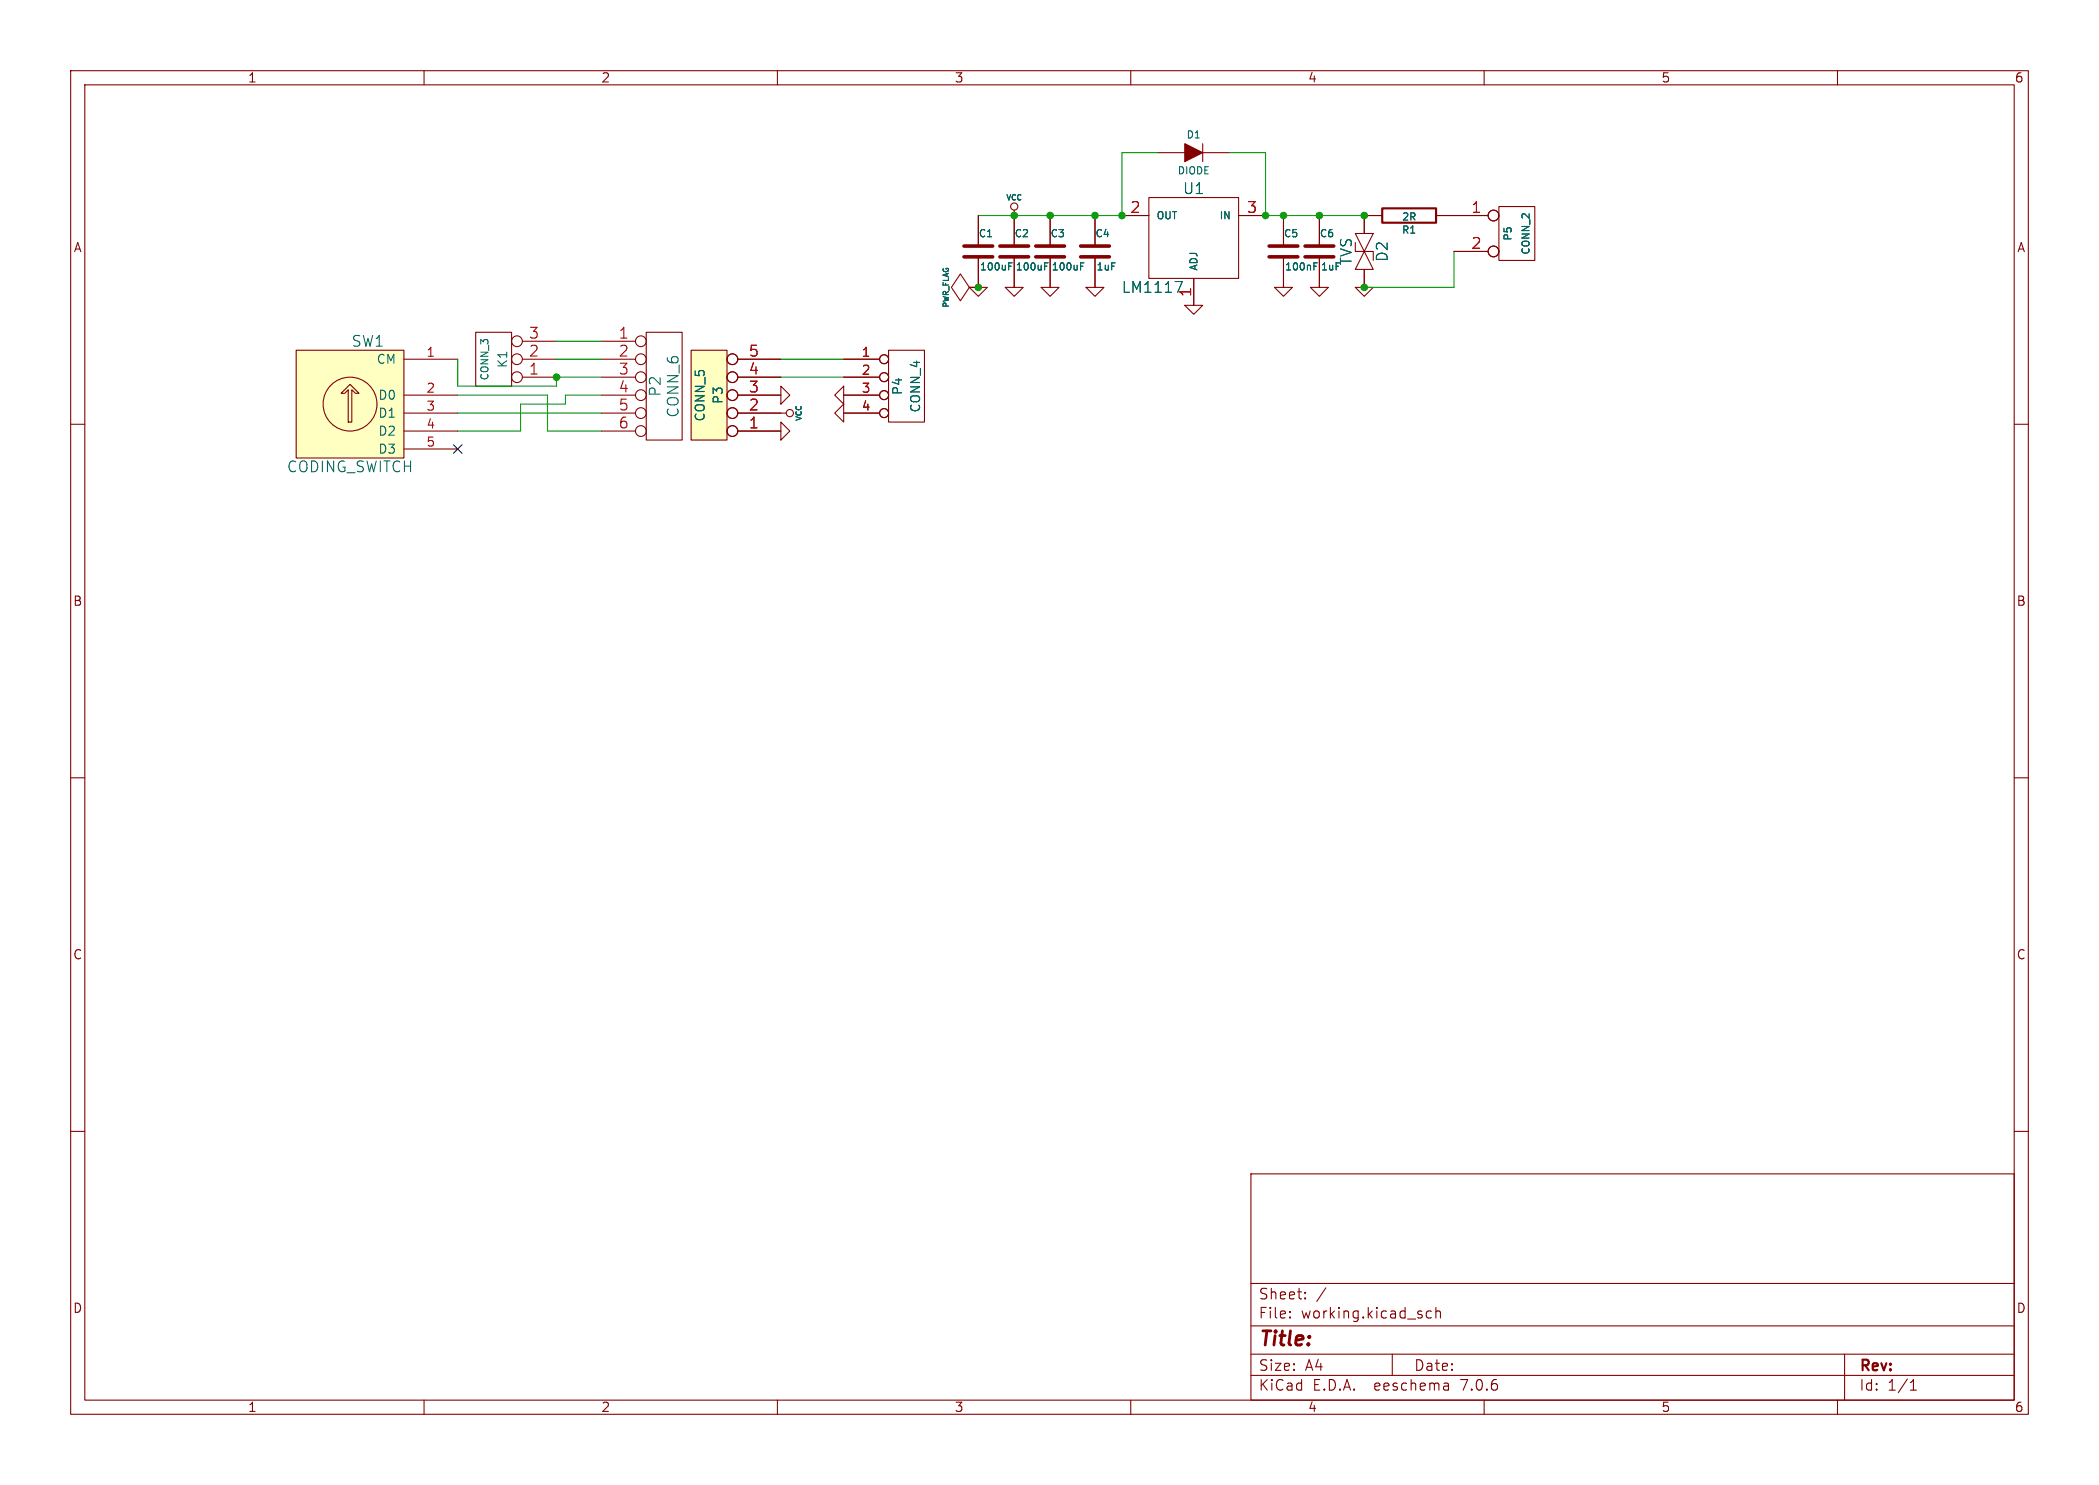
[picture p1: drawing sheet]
(kicad_sch (version 20230121) (generator eeschema)

 (paper "A4")

 (lib_symbols
  (symbol "fpv_sender-rescue:C" (pin_numbers hide) (pin_names (offset 0.254)) (in_bom yes) (on_board yes)
   (property "Reference" "C" (at 0 2.54 0) (effects (font (size 1.016 1.016)) (justify left)))
   (property "Value" "C" (at 0.1524 -2.159 0) (effects (font (size 1.016 1.016)) (justify left)))
   (property "Footprint" "" (at 0.9652 -3.81 0) (effects (font (size 0.762 0.762))))
   (property "Datasheet" "" (at 0 0 0) (effects (font (size 1.524 1.524))))
   (symbol "C_0_1"
    (polyline (pts (xy -2.032 -0.762) (xy 2.032 -0.762)) (stroke (width 0.508) (type solid)) (fill (type none)))
    (polyline (pts (xy -2.032 0.762) (xy 2.032 0.762)) (stroke (width 0.508) (type solid)) (fill (type none))))
   (symbol "C_1_1"
    (pin passive line (at 0 5.08 270) (length 4.318) (name "~" (effects (font (size 1.016 1.016)))) (number "1" (effects (font (size 1.016 1.016)))))
    (pin passive line (at 0 -5.08 90) (length 4.318) (name "~" (effects (font (size 1.016 1.016)))) (number "2" (effects (font (size 1.016 1.016)))))))
  (symbol "fpv_sender-rescue:CODING_SWITCH" (pin_names (offset 1.016)) (in_bom yes) (on_board yes)
   (property "Reference" "SW" (at 2.54 8.89 0) (effects (font (size 1.524 1.524))))
   (property "Value" "CODING_SWITCH" (at 0 -8.8646 0) (effects (font (size 1.524 1.524))))
   (property "Footprint" "" (at 0 0 0) (effects (font (size 1.524 1.524))))
   (property "Datasheet" "" (at 0 0 0) (effects (font (size 1.524 1.524))))
   (symbol "CODING_SWITCH_0_1"
    (polyline (pts (xy -0.254 -2.54) (xy -0.254 2.032) (xy -0.762 1.524) (xy -1.27 1.524) (xy 0 2.794) (xy 1.27 1.524) (xy 0.762 1.524) (xy 0.254 2.032) (xy 0.254 -2.54) (xy -0.254 -2.54) (xy -0.254 -2.54)) (stroke (width 0) (type solid)) (fill (type none)))
    (circle (center 0 0) (radius 3.81) (stroke (width 0) (type solid)) (fill (type none)))
    (rectangle (start 7.62 7.62) (end -7.62 -7.62) (stroke (width 0) (type solid)) (fill (type background))))
   (symbol "CODING_SWITCH_1_1"
    (pin passive line (at 15.24 6.35 180) (length 7.62) (name "CM" (effects (font (size 1.27 1.27)))) (number "1" (effects (font (size 1.27 1.27)))))
    (pin passive line (at 15.24 1.27 180) (length 7.62) (name "D0" (effects (font (size 1.27 1.27)))) (number "2" (effects (font (size 1.27 1.27)))))
    (pin passive line (at 15.24 -1.27 180) (length 7.62) (name "D1" (effects (font (size 1.27 1.27)))) (number "3" (effects (font (size 1.27 1.27)))))
    (pin passive line (at 15.24 -3.81 180) (length 7.62) (name "D2" (effects (font (size 1.27 1.27)))) (number "4" (effects (font (size 1.27 1.27)))))
    (pin passive line (at 15.24 -6.35 180) (length 7.62) (name "D3" (effects (font (size 1.27 1.27)))) (number "5" (effects (font (size 1.27 1.27)))))))
  (symbol "fpv_sender-rescue:CONN_2" (pin_names (offset 1.016) hide) (in_bom yes) (on_board yes)
   (property "Reference" "P" (at -1.27 0 90) (effects (font (size 1.016 1.016))))
   (property "Value" "CONN_2" (at 1.27 0 90) (effects (font (size 1.016 1.016))))
   (property "Footprint" "" (at 0 0 0) (effects (font (size 1.524 1.524))))
   (property "Datasheet" "" (at 0 0 0) (effects (font (size 1.524 1.524))))
   (symbol "CONN_2_0_1"
    (rectangle (start -2.54 3.81) (end 2.54 -3.81) (stroke (width 0) (type solid)) (fill (type none))))
   (symbol "CONN_2_1_1"
    (pin passive inverted (at -8.89 2.54 0) (length 6.35) (name "P1" (effects (font (size 1.524 1.524)))) (number "1" (effects (font (size 1.524 1.524)))))
    (pin passive inverted (at -8.89 -2.54 0) (length 6.35) (name "PM" (effects (font (size 1.524 1.524)))) (number "2" (effects (font (size 1.524 1.524)))))))
  (symbol "fpv_sender-rescue:CONN_3" (pin_names (offset 1.016) hide) (in_bom yes) (on_board yes)
   (property "Reference" "K" (at -1.27 0 90) (effects (font (size 1.27 1.27))))
   (property "Value" "CONN_3" (at 1.27 0 90) (effects (font (size 1.016 1.016))))
   (property "Footprint" "" (at 0 0 0) (effects (font (size 1.524 1.524))))
   (property "Datasheet" "" (at 0 0 0) (effects (font (size 1.524 1.524))))
   (symbol "CONN_3_0_1"
    (rectangle (start -2.54 3.81) (end 2.54 -3.81) (stroke (width 0) (type solid)) (fill (type none))))
   (symbol "CONN_3_1_1"
    (pin passive inverted (at -8.89 2.54 0) (length 6.35) (name "P1" (effects (font (size 1.524 1.524)))) (number "1" (effects (font (size 1.524 1.524)))))
    (pin passive inverted (at -8.89 0 0) (length 6.35) (name "PM" (effects (font (size 1.524 1.524)))) (number "2" (effects (font (size 1.524 1.524)))))
    (pin passive inverted (at -8.89 -2.54 0) (length 6.35) (name "P3" (effects (font (size 1.524 1.524)))) (number "3" (effects (font (size 1.524 1.524)))))))
  (symbol "fpv_sender-rescue:CONN_4" (pin_names (offset 1.016) hide) (in_bom yes) (on_board yes)
   (property "Reference" "P" (at -1.27 0 90) (effects (font (size 1.27 1.27))))
   (property "Value" "CONN_4" (at 1.27 0 90) (effects (font (size 1.27 1.27))))
   (property "Footprint" "" (at 0 0 0) (effects (font (size 1.524 1.524))))
   (property "Datasheet" "" (at 0 0 0) (effects (font (size 1.524 1.524))))
   (symbol "CONN_4_0_1"
    (rectangle (start -2.54 5.08) (end 2.54 -5.08) (stroke (width 0) (type solid)) (fill (type none))))
   (symbol "CONN_4_1_1"
    (pin passive inverted (at -8.89 3.81 0) (length 6.35) (name "P1" (effects (font (size 1.27 1.27)))) (number "1" (effects (font (size 1.27 1.27)))))
    (pin passive inverted (at -8.89 1.27 0) (length 6.35) (name "P2" (effects (font (size 1.27 1.27)))) (number "2" (effects (font (size 1.27 1.27)))))
    (pin passive inverted (at -8.89 -1.27 0) (length 6.35) (name "P3" (effects (font (size 1.27 1.27)))) (number "3" (effects (font (size 1.27 1.27)))))
    (pin passive inverted (at -8.89 -3.81 0) (length 6.35) (name "P4" (effects (font (size 1.27 1.27)))) (number "4" (effects (font (size 1.27 1.27)))))))
  (symbol "fpv_sender-rescue:CONN_5" (pin_names (offset 1.016)) (in_bom yes) (on_board yes)
   (property "Reference" "P" (at -1.27 0 90) (effects (font (size 1.27 1.27))))
   (property "Value" "CONN_5" (at 1.27 0 90) (effects (font (size 1.27 1.27))))
   (property "Footprint" "" (at 0 0 0) (effects (font (size 1.524 1.524))))
   (property "Datasheet" "" (at 0 0 0) (effects (font (size 1.524 1.524))))
   (symbol "CONN_5_0_1"
    (rectangle (start -2.54 6.35) (end 2.54 -6.35) (stroke (width 0) (type solid)) (fill (type background))))
   (symbol "CONN_5_1_1"
    (pin passive inverted (at -10.16 5.08 0) (length 7.62) (name "~" (effects (font (size 1.524 1.524)))) (number "1" (effects (font (size 1.524 1.524)))))
    (pin passive inverted (at -10.16 2.54 0) (length 7.62) (name "~" (effects (font (size 1.524 1.524)))) (number "2" (effects (font (size 1.524 1.524)))))
    (pin passive inverted (at -10.16 0 0) (length 7.62) (name "~" (effects (font (size 1.524 1.524)))) (number "3" (effects (font (size 1.524 1.524)))))
    (pin passive inverted (at -10.16 -2.54 0) (length 7.62) (name "~" (effects (font (size 1.524 1.524)))) (number "4" (effects (font (size 1.524 1.524)))))
    (pin passive inverted (at -10.16 -5.08 0) (length 7.62) (name "~" (effects (font (size 1.524 1.524)))) (number "5" (effects (font (size 1.524 1.524)))))))
  (symbol "fpv_sender-rescue:CONN_6" (pin_names (offset 0.762) hide) (in_bom yes) (on_board yes)
   (property "Reference" "P" (at -1.27 0 90) (effects (font (size 1.524 1.524))))
   (property "Value" "CONN_6" (at 1.27 0 90) (effects (font (size 1.524 1.524))))
   (property "Footprint" "" (at 0 0 0) (effects (font (size 1.524 1.524))))
   (property "Datasheet" "" (at 0 0 0) (effects (font (size 1.524 1.524))))
   (symbol "CONN_6_0_1"
    (rectangle (start -2.54 7.62) (end 2.54 -7.62) (stroke (width 0) (type solid)) (fill (type none))))
   (symbol "CONN_6_1_1"
    (pin passive inverted (at -8.89 6.35 0) (length 6.35) (name "1" (effects (font (size 1.524 1.524)))) (number "1" (effects (font (size 1.524 1.524)))))
    (pin passive inverted (at -8.89 3.81 0) (length 6.35) (name "2" (effects (font (size 1.524 1.524)))) (number "2" (effects (font (size 1.524 1.524)))))
    (pin passive inverted (at -8.89 1.27 0) (length 6.35) (name "3" (effects (font (size 1.524 1.524)))) (number "3" (effects (font (size 1.524 1.524)))))
    (pin passive inverted (at -8.89 -1.27 0) (length 6.35) (name "4" (effects (font (size 1.524 1.524)))) (number "4" (effects (font (size 1.524 1.524)))))
    (pin passive inverted (at -8.89 -3.81 0) (length 6.35) (name "5" (effects (font (size 1.524 1.524)))) (number "5" (effects (font (size 1.524 1.524)))))
    (pin passive inverted (at -8.89 -6.35 0) (length 6.35) (name "6" (effects (font (size 1.524 1.524)))) (number "6" (effects (font (size 1.524 1.524)))))))
  (symbol "fpv_sender-rescue:DIODE" (pin_numbers hide) (pin_names (offset 1.016) hide) (in_bom yes) (on_board yes)
   (property "Reference" "D" (at 0 2.54 0) (effects (font (size 1.016 1.016))))
   (property "Value" "DIODE" (at 0 -2.54 0) (effects (font (size 1.016 1.016))))
   (property "Footprint" "" (at 0 0 0) (effects (font (size 1.524 1.524))))
   (property "Datasheet" "" (at 0 0 0) (effects (font (size 1.524 1.524))))
   (symbol "DIODE_0_1"
    (polyline (pts (xy 1.27 1.27) (xy 1.27 -1.27)) (stroke (width 0.1524) (type solid)) (fill (type none)))
    (polyline (pts (xy -1.27 1.27) (xy 1.27 0) (xy -1.27 -1.27)) (stroke (width 0) (type solid)) (fill (type outline))))
   (symbol "DIODE_1_1"
    (pin passive line (at -5.08 0 0) (length 3.81) (name "A" (effects (font (size 1.016 1.016)))) (number "1" (effects (font (size 1.016 1.016)))))
    (pin passive line (at 5.08 0 180) (length 3.81) (name "K" (effects (font (size 1.016 1.016)))) (number "2" (effects (font (size 1.016 1.016)))))))
  (symbol "fpv_sender-rescue:GND" (power) (pin_names (offset 0)) (in_bom yes) (on_board yes)
   (property "Reference" "#PWR" (at 0 0 0) (effects (font (size 0.762 0.762)) hide))
   (property "Value" "GND" (at 0 -1.778 0) (effects (font (size 0.762 0.762)) hide))
   (property "Footprint" "" (at 0 0 0) (effects (font (size 1.524 1.524))))
   (property "Datasheet" "" (at 0 0 0) (effects (font (size 1.524 1.524))))
   (symbol "GND_0_1"
    (polyline (pts (xy -1.27 0) (xy 0 -1.27) (xy 1.27 0) (xy -1.27 0)) (stroke (width 0) (type solid)) (fill (type none))))
   (symbol "GND_1_1"
    (pin power_in line (at 0 0 90) (length 0) hide (name "GND" (effects (font (size 0.762 0.762)))) (number "1" (effects (font (size 0.762 0.762)))))))
  (symbol "fpv_sender-rescue:LM317_SOT223" (pin_names (offset 1.016)) (in_bom yes) (on_board yes)
   (property "Reference" "U" (at 0 7.62 0) (effects (font (size 1.524 1.524))))
   (property "Value" "LM317_SOT223" (at 1.27 -6.35 0) (effects (font (size 1.524 1.524)) (justify left)))
   (property "Footprint" "" (at 0 0 0) (effects (font (size 1.524 1.524))))
   (property "Datasheet" "" (at 0 0 0) (effects (font (size 1.524 1.524))))
   (symbol "LM317_SOT223_0_1"
    (rectangle (start -6.35 6.35) (end 6.35 -5.08) (stroke (width 0) (type solid)) (fill (type none))))
   (symbol "LM317_SOT223_1_1"
    (pin input line (at 0 -8.89 90) (length 3.81) (name "ADJ" (effects (font (size 1.016 1.016)))) (number "1" (effects (font (size 1.524 1.524)))))
    (pin power_out line (at 10.16 3.81 180) (length 3.81) (name "OUT" (effects (font (size 1.016 1.016)))) (number "2" (effects (font (size 1.524 1.524)))))
    (pin input line (at -10.16 3.81 0) (length 3.81) (name "IN" (effects (font (size 1.016 1.016)))) (number "3" (effects (font (size 1.524 1.524)))))))
  (symbol "fpv_sender-rescue:PWR_FLAG" (power) (pin_numbers hide) (pin_names (offset 0) hide) (in_bom yes) (on_board yes)
   (property "Reference" "#FLG" (at 0 2.413 0) (effects (font (size 0.762 0.762)) hide))
   (property "Value" "PWR_FLAG" (at 0 4.572 0) (effects (font (size 0.762 0.762))))
   (property "Footprint" "" (at 0 0 0) (effects (font (size 1.524 1.524))))
   (property "Datasheet" "" (at 0 0 0) (effects (font (size 1.524 1.524))))
   (symbol "PWR_FLAG_0_0"
    (pin power_out line (at 0 0 90) (length 0) (name "pwr" (effects (font (size 0.508 0.508)))) (number "1" (effects (font (size 0.508 0.508))))))
   (symbol "PWR_FLAG_0_1"
    (polyline (pts (xy 0 0) (xy 0 1.27) (xy -1.905 2.54) (xy 0 3.81) (xy 1.905 2.54) (xy 0 1.27)) (stroke (width 0) (type solid)) (fill (type none)))))
  (symbol "fpv_sender-rescue:R" (pin_numbers hide) (pin_names (offset 0)) (in_bom yes) (on_board yes)
   (property "Reference" "R" (at 2.032 0 90) (effects (font (size 1.016 1.016))))
   (property "Value" "R" (at 0.1778 0.0254 90) (effects (font (size 1.016 1.016))))
   (property "Footprint" "" (at -1.778 0 90) (effects (font (size 0.762 0.762))))
   (property "Datasheet" "" (at 0 0 0) (effects (font (size 0.762 0.762))))
   (symbol "R_0_1"
    (rectangle (start -1.016 3.81) (end 1.016 -3.81) (stroke (width 0.3048) (type solid)) (fill (type none))))
   (symbol "R_1_1"
    (pin passive line (at 0 6.35 270) (length 2.54) (name "~" (effects (font (size 1.524 1.524)))) (number "1" (effects (font (size 1.524 1.524)))))
    (pin passive line (at 0 -6.35 90) (length 2.54) (name "~" (effects (font (size 1.524 1.524)))) (number "2" (effects (font (size 1.524 1.524)))))))
  (symbol "fpv_sender-rescue:TVS" (pin_numbers hide) (pin_names (offset 1.016)) (in_bom yes) (on_board yes)
   (property "Reference" "D" (at 0 2.54 0) (effects (font (size 1.524 1.524))))
   (property "Value" "TVS" (at 0 -2.54 0) (effects (font (size 1.524 1.524))))
   (property "Footprint" "" (at 0 0 0) (effects (font (size 1.524 1.524))))
   (property "Datasheet" "" (at 0 0 0) (effects (font (size 1.524 1.524))))
   (symbol "TVS_0_1"
    (polyline (pts (xy -2.54 1.27) (xy -2.54 -1.27) (xy 0 0) (xy -2.54 1.27)) (stroke (width 0) (type solid)) (fill (type none)))
    (polyline (pts (xy 0 0) (xy 2.54 1.27) (xy 2.54 -1.27) (xy 0 0)) (stroke (width 0) (type solid)) (fill (type none)))
    (polyline (pts (xy 1.27 1.27) (xy 0 1.27) (xy 0 -1.27) (xy -1.27 -1.27)) (stroke (width 0) (type solid)) (fill (type none))))
   (symbol "TVS_1_1"
    (pin input line (at -5.08 0 0) (length 2.54) (name "~" (effects (font (size 1.27 1.27)))) (number "1" (effects (font (size 1.27 1.27)))))
    (pin input line (at 5.08 0 180) (length 2.54) (name "~" (effects (font (size 1.27 1.27)))) (number "2" (effects (font (size 1.27 1.27)))))))
  (symbol "fpv_sender-rescue:VCC" (power) (pin_names (offset 0)) (in_bom yes) (on_board yes)
   (property "Reference" "#PWR" (at 0 2.54 0) (effects (font (size 0.762 0.762)) hide))
   (property "Value" "VCC" (at 0 2.54 0) (effects (font (size 0.762 0.762))))
   (property "Footprint" "" (at 0 0 0) (effects (font (size 1.524 1.524))))
   (property "Datasheet" "" (at 0 0 0) (effects (font (size 1.524 1.524))))
   (symbol "VCC_0_0"
    (pin power_in line (at 0 0 90) (length 0) hide (name "VCC" (effects (font (size 0.508 0.508)))) (number "1" (effects (font (size 0.508 0.508))))))
   (symbol "VCC_0_1"
    (polyline (pts (xy 0 0) (xy 0 0.762) (xy 0 0.762)) (stroke (width 0) (type solid)) (fill (type none)))
    (circle (center 0 1.27) (radius 0.508) (stroke (width 0) (type solid)) (fill (type none))))))

 (junction (at 138.43 40.64) (diameter 0) (color 0 0 0 0))
 (junction (at 186.69 30.48) (diameter 0) (color 0 0 0 0))
 (junction (at 78.74 53.34) (diameter 0) (color 0 0 0 0))
 (junction (at 148.59 30.48) (diameter 0) (color 0 0 0 0))
 (junction (at 181.61 30.48) (diameter 0) (color 0 0 0 0))
 (junction (at 179.07 30.48) (diameter 0) (color 0 0 0 0))
 (junction (at 158.75 30.48) (diameter 0) (color 0 0 0 0))
 (junction (at 193.04 30.48) (diameter 0) (color 0 0 0 0))
 (junction (at 154.94 30.48) (diameter 0) (color 0 0 0 0))
 (junction (at 193.04 40.64) (diameter 0) (color 0 0 0 0))
 (junction (at 143.51 30.48) (diameter 0) (color 0 0 0 0))

 (no_connect (at 64.77 63.5))

 (wire (pts (xy 179.07 30.48) (xy 181.61 30.48)) (stroke (width 0) (type default)))
 (wire (pts (xy 181.61 30.48) (xy 186.69 30.48)) (stroke (width 0) (type default)))
 (wire (pts (xy 138.43 30.48) (xy 143.51 30.48)) (stroke (width 0) (type default)))
 (wire (pts (xy 163.83 21.59) (xy 158.75 21.59)) (stroke (width 0) (type default)))
 (wire (pts (xy 173.99 21.59) (xy 179.07 21.59)) (stroke (width 0) (type default)))
 (wire (pts (xy 78.74 50.8) (xy 85.09 50.8)) (stroke (width 0) (type default)))
 (wire (pts (xy 78.74 53.34) (xy 85.09 53.34)) (stroke (width 0) (type default)))
 (wire (pts (xy 78.74 54.61) (xy 78.74 53.34)) (stroke (width 0) (type default)))
 (wire (pts (xy 186.69 30.48) (xy 193.04 30.48)) (stroke (width 0) (type default)))
 (wire (pts (xy 73.66 60.96) (xy 73.66 57.15)) (stroke (width 0) (type default)))
 (wire (pts (xy 110.49 53.34) (xy 119.38 53.34)) (stroke (width 0) (type default)))
 (wire (pts (xy 143.51 30.48) (xy 148.59 30.48)) (stroke (width 0) (type default)))
 (wire (pts (xy 193.04 40.64) (xy 205.74 40.64)) (stroke (width 0) (type default)))
 (wire (pts (xy 154.94 30.48) (xy 158.75 30.48)) (stroke (width 0) (type default)))
 (wire (pts (xy 77.47 60.96) (xy 85.09 60.96)) (stroke (width 0) (type default)))
 (wire (pts (xy 64.77 54.61) (xy 78.74 54.61)) (stroke (width 0) (type default)))
 (wire (pts (xy 64.77 55.88) (xy 77.47 55.88)) (stroke (width 0) (type default)))
 (wire (pts (xy 78.74 48.26) (xy 85.09 48.26)) (stroke (width 0) (type default)))
 (wire (pts (xy 80.01 55.88) (xy 85.09 55.88)) (stroke (width 0) (type default)))
 (wire (pts (xy 158.75 21.59) (xy 158.75 30.48)) (stroke (width 0) (type default)))
 (wire (pts (xy 205.74 40.64) (xy 205.74 35.56)) (stroke (width 0) (type default)))
 (wire (pts (xy 179.07 21.59) (xy 179.07 30.48)) (stroke (width 0) (type default)))
 (wire (pts (xy 77.47 55.88) (xy 77.47 60.96)) (stroke (width 0) (type default)))
 (wire (pts (xy 73.66 57.15) (xy 80.01 57.15)) (stroke (width 0) (type default)))
 (wire (pts (xy 110.49 50.8) (xy 119.38 50.8)) (stroke (width 0) (type default)))
 (wire (pts (xy 148.59 30.48) (xy 154.94 30.48)) (stroke (width 0) (type default)))
 (wire (pts (xy 64.77 60.96) (xy 73.66 60.96)) (stroke (width 0) (type default)))
 (wire (pts (xy 64.77 50.8) (xy 64.77 54.61)) (stroke (width 0) (type default)))
 (wire (pts (xy 80.01 57.15) (xy 80.01 55.88)) (stroke (width 0) (type default)))
 (wire (pts (xy 64.77 58.42) (xy 85.09 58.42)) (stroke (width 0) (type default)))

 (symbol (lib_id "fpv_sender-rescue:CONN_5") (at 100.33 55.88 180) (unit 1) (in_bom yes) (on_board yes) (dnp no)
  (property "Reference" "P3" (at 101.6 55.88 90) (effects (font (size 1.27 1.27))))
  (property "Value" "CONN_5" (at 99.06 55.88 90) (effects (font (size 1.27 1.27))))
  (property "Footprint" "" (at 100.33 55.88 0) (effects (font (size 1.524 1.524))))
  (property "Datasheet" "" (at 100.33 55.88 0) (effects (font (size 1.524 1.524)))) (pin "1") (pin "2") (pin "3") (pin "4") (pin "5"))

 (symbol (lib_id "fpv_sender-rescue:CONN_6") (at 93.98 54.61 0) (unit 1) (in_bom yes) (on_board yes) (dnp no)
  (property "Reference" "P2" (at 92.71 54.61 90) (effects (font (size 1.524 1.524))))
  (property "Value" "CONN_6" (at 95.25 54.61 90) (effects (font (size 1.524 1.524))))
  (property "Footprint" "" (at 93.98 54.61 0) (effects (font (size 1.524 1.524))))
  (property "Datasheet" "" (at 93.98 54.61 0) (effects (font (size 1.524 1.524)))) (pin "1") (pin "2") (pin "3") (pin "4") (pin "5") (pin "6"))

 (symbol (lib_id "fpv_sender-rescue:GND") (at 110.49 60.96 90) (unit 1) (in_bom yes) (on_board yes) (dnp no)
  (property "Reference" "#PWR01" (at 110.49 60.96 0) (effects (font (size 0.762 0.762)) hide))
  (property "Value" "GND" (at 112.268 60.96 0) (effects (font (size 0.762 0.762)) hide))
  (property "Footprint" "" (at 110.49 60.96 0) (effects (font (size 1.524 1.524))))
  (property "Datasheet" "" (at 110.49 60.96 0) (effects (font (size 1.524 1.524)))) (pin "1"))

 (symbol (lib_id "fpv_sender-rescue:GND") (at 110.49 55.88 90) (unit 1) (in_bom yes) (on_board yes) (dnp no)
  (property "Reference" "#PWR02" (at 110.49 55.88 0) (effects (font (size 0.762 0.762)) hide))
  (property "Value" "GND" (at 112.268 55.88 0) (effects (font (size 0.762 0.762)) hide))
  (property "Footprint" "" (at 110.49 55.88 0) (effects (font (size 1.524 1.524))))
  (property "Datasheet" "" (at 110.49 55.88 0) (effects (font (size 1.524 1.524)))) (pin "1"))

 (symbol (lib_id "fpv_sender-rescue:VCC") (at 110.49 58.42 270) (unit 1) (in_bom yes) (on_board yes) (dnp no)
  (property "Reference" "#PWR03" (at 113.03 58.42 0) (effects (font (size 0.762 0.762)) hide))
  (property "Value" "VCC" (at 113.03 58.42 0) (effects (font (size 0.762 0.762))))
  (property "Footprint" "" (at 110.49 58.42 0) (effects (font (size 1.524 1.524))))
  (property "Datasheet" "" (at 110.49 58.42 0) (effects (font (size 1.524 1.524)))) (pin "1"))

 (symbol (lib_id "fpv_sender-rescue:CONN_4") (at 128.27 54.61 0) (unit 1) (in_bom yes) (on_board yes) (dnp no)
  (property "Reference" "P4" (at 127 54.61 90) (effects (font (size 1.27 1.27))))
  (property "Value" "CONN_4" (at 129.54 54.61 90) (effects (font (size 1.27 1.27))))
  (property "Footprint" "" (at 128.27 54.61 0) (effects (font (size 1.524 1.524))))
  (property "Datasheet" "" (at 128.27 54.61 0) (effects (font (size 1.524 1.524)))) (pin "1") (pin "2") (pin "3") (pin "4"))

 (symbol (lib_id "fpv_sender-rescue:GND") (at 119.38 55.88 270) (unit 1) (in_bom yes) (on_board yes) (dnp no)
  (property "Reference" "#PWR04" (at 119.38 55.88 0) (effects (font (size 0.762 0.762)) hide))
  (property "Value" "GND" (at 117.602 55.88 0) (effects (font (size 0.762 0.762)) hide))
  (property "Footprint" "" (at 119.38 55.88 0) (effects (font (size 1.524 1.524))))
  (property "Datasheet" "" (at 119.38 55.88 0) (effects (font (size 1.524 1.524)))) (pin "1"))

 (symbol (lib_id "fpv_sender-rescue:GND") (at 119.38 58.42 270) (unit 1) (in_bom yes) (on_board yes) (dnp no)
  (property "Reference" "#PWR05" (at 119.38 58.42 0) (effects (font (size 0.762 0.762)) hide))
  (property "Value" "GND" (at 117.602 58.42 0) (effects (font (size 0.762 0.762)) hide))
  (property "Footprint" "" (at 119.38 58.42 0) (effects (font (size 1.524 1.524))))
  (property "Datasheet" "" (at 119.38 58.42 0) (effects (font (size 1.524 1.524)))) (pin "1"))

 (symbol (lib_id "fpv_sender-rescue:LM317_SOT223") (at 168.91 34.29 0) (mirror y) (unit 1) (in_bom yes) (on_board yes) (dnp no)
  (property "Reference" "U1" (at 168.91 26.67 0) (effects (font (size 1.524 1.524))))
  (property "Value" "LM1117" (at 167.64 40.64 0) (effects (font (size 1.524 1.524)) (justify left)))
  (property "Footprint" "" (at 168.91 34.29 0) (effects (font (size 1.524 1.524))))
  (property "Datasheet" "" (at 168.91 34.29 0) (effects (font (size 1.524 1.524)))) (pin "1") (pin "2") (pin "3"))

 (symbol (lib_id "fpv_sender-rescue:C") (at 154.94 35.56 0) (unit 1) (in_bom yes) (on_board yes) (dnp no)
  (property "Reference" "C4" (at 154.94 33.02 0) (effects (font (size 1.016 1.016)) (justify left)))
  (property "Value" "1uF" (at 155.0924 37.719 0) (effects (font (size 1.016 1.016)) (justify left)))
  (property "Footprint" "" (at 155.9052 39.37 0) (effects (font (size 0.762 0.762))))
  (property "Datasheet" "" (at 154.94 35.56 0) (effects (font (size 1.524 1.524)))) (pin "1") (pin "2"))

 (symbol (lib_id "fpv_sender-rescue:C") (at 148.59 35.56 0) (unit 1) (in_bom yes) (on_board yes) (dnp no)
  (property "Reference" "C3" (at 148.59 33.02 0) (effects (font (size 1.016 1.016)) (justify left)))
  (property "Value" "100uF" (at 148.7424 37.719 0) (effects (font (size 1.016 1.016)) (justify left)))
  (property "Footprint" "" (at 149.5552 39.37 0) (effects (font (size 0.762 0.762))))
  (property "Datasheet" "" (at 148.59 35.56 0) (effects (font (size 1.524 1.524)))) (pin "1") (pin "2"))

 (symbol (lib_id "fpv_sender-rescue:GND") (at 148.59 40.64 0) (unit 1) (in_bom yes) (on_board yes) (dnp no)
  (property "Reference" "#PWR06" (at 148.59 40.64 0) (effects (font (size 0.762 0.762)) hide))
  (property "Value" "GND" (at 148.59 42.418 0) (effects (font (size 0.762 0.762)) hide))
  (property "Footprint" "" (at 148.59 40.64 0) (effects (font (size 1.524 1.524))))
  (property "Datasheet" "" (at 148.59 40.64 0) (effects (font (size 1.524 1.524)))) (pin "1"))

 (symbol (lib_id "fpv_sender-rescue:GND") (at 154.94 40.64 0) (unit 1) (in_bom yes) (on_board yes) (dnp no)
  (property "Reference" "#PWR07" (at 154.94 40.64 0) (effects (font (size 0.762 0.762)) hide))
  (property "Value" "GND" (at 154.94 42.418 0) (effects (font (size 0.762 0.762)) hide))
  (property "Footprint" "" (at 154.94 40.64 0) (effects (font (size 1.524 1.524))))
  (property "Datasheet" "" (at 154.94 40.64 0) (effects (font (size 1.524 1.524)))) (pin "1"))

 (symbol (lib_id "fpv_sender-rescue:GND") (at 143.51 40.64 0) (unit 1) (in_bom yes) (on_board yes) (dnp no)
  (property "Reference" "#PWR08" (at 143.51 40.64 0) (effects (font (size 0.762 0.762)) hide))
  (property "Value" "GND" (at 143.51 42.418 0) (effects (font (size 0.762 0.762)) hide))
  (property "Footprint" "" (at 143.51 40.64 0) (effects (font (size 1.524 1.524))))
  (property "Datasheet" "" (at 143.51 40.64 0) (effects (font (size 1.524 1.524)))) (pin "1"))

 (symbol (lib_id "fpv_sender-rescue:DIODE") (at 168.91 21.59 0) (unit 1) (in_bom yes) (on_board yes) (dnp no)
  (property "Reference" "D1" (at 168.91 19.05 0) (effects (font (size 1.016 1.016))))
  (property "Value" "DIODE" (at 168.91 24.13 0) (effects (font (size 1.016 1.016))))
  (property "Footprint" "" (at 168.91 21.59 0) (effects (font (size 1.524 1.524))))
  (property "Datasheet" "" (at 168.91 21.59 0) (effects (font (size 1.524 1.524)))) (pin "1") (pin "2"))

 (symbol (lib_id "fpv_sender-rescue:GND") (at 168.91 43.18 0) (unit 1) (in_bom yes) (on_board yes) (dnp no)
  (property "Reference" "#PWR09" (at 168.91 43.18 0) (effects (font (size 0.762 0.762)) hide))
  (property "Value" "GND" (at 168.91 44.958 0) (effects (font (size 0.762 0.762)) hide))
  (property "Footprint" "" (at 168.91 43.18 0) (effects (font (size 1.524 1.524))))
  (property "Datasheet" "" (at 168.91 43.18 0) (effects (font (size 1.524 1.524)))) (pin "1"))

 (symbol (lib_id "fpv_sender-rescue:C") (at 181.61 35.56 0) (unit 1) (in_bom yes) (on_board yes) (dnp no)
  (property "Reference" "C5" (at 181.61 33.02 0) (effects (font (size 1.016 1.016)) (justify left)))
  (property "Value" "100nF" (at 181.7624 37.719 0) (effects (font (size 1.016 1.016)) (justify left)))
  (property "Footprint" "" (at 182.5752 39.37 0) (effects (font (size 0.762 0.762))))
  (property "Datasheet" "" (at 181.61 35.56 0) (effects (font (size 1.524 1.524)))) (pin "1") (pin "2"))

 (symbol (lib_id "fpv_sender-rescue:GND") (at 181.61 40.64 0) (unit 1) (in_bom yes) (on_board yes) (dnp no)
  (property "Reference" "#PWR010" (at 181.61 40.64 0) (effects (font (size 0.762 0.762)) hide))
  (property "Value" "GND" (at 181.61 42.418 0) (effects (font (size 0.762 0.762)) hide))
  (property "Footprint" "" (at 181.61 40.64 0) (effects (font (size 1.524 1.524))))
  (property "Datasheet" "" (at 181.61 40.64 0) (effects (font (size 1.524 1.524)))) (pin "1"))

 (symbol (lib_id "fpv_sender-rescue:VCC") (at 143.51 30.48 0) (unit 1) (in_bom yes) (on_board yes) (dnp no)
  (property "Reference" "#PWR011" (at 143.51 27.94 0) (effects (font (size 0.762 0.762)) hide))
  (property "Value" "VCC" (at 143.51 27.94 0) (effects (font (size 0.762 0.762))))
  (property "Footprint" "" (at 143.51 30.48 0) (effects (font (size 1.524 1.524))))
  (property "Datasheet" "" (at 143.51 30.48 0) (effects (font (size 1.524 1.524)))) (pin "1"))

 (symbol (lib_id "fpv_sender-rescue:GND") (at 138.43 40.64 0) (unit 1) (in_bom yes) (on_board yes) (dnp no)
  (property "Reference" "#PWR012" (at 138.43 40.64 0) (effects (font (size 0.762 0.762)) hide))
  (property "Value" "GND" (at 138.43 42.418 0) (effects (font (size 0.762 0.762)) hide))
  (property "Footprint" "" (at 138.43 40.64 0) (effects (font (size 1.524 1.524))))
  (property "Datasheet" "" (at 138.43 40.64 0) (effects (font (size 1.524 1.524)))) (pin "1"))

 (symbol (lib_id "fpv_sender-rescue:R") (at 199.39 30.48 270) (unit 1) (in_bom yes) (on_board yes) (dnp no)
  (property "Reference" "R1" (at 199.39 32.512 90) (effects (font (size 1.016 1.016))))
  (property "Value" "2R" (at 199.4154 30.6578 90) (effects (font (size 1.016 1.016))))
  (property "Footprint" "" (at 199.39 28.702 90) (effects (font (size 0.762 0.762))))
  (property "Datasheet" "" (at 199.39 30.48 0) (effects (font (size 0.762 0.762)))) (pin "1") (pin "2"))

 (symbol (lib_id "fpv_sender-rescue:C") (at 186.69 35.56 0) (unit 1) (in_bom yes) (on_board yes) (dnp no)
  (property "Reference" "C6" (at 186.69 33.02 0) (effects (font (size 1.016 1.016)) (justify left)))
  (property "Value" "1uF" (at 186.8424 37.719 0) (effects (font (size 1.016 1.016)) (justify left)))
  (property "Footprint" "" (at 187.6552 39.37 0) (effects (font (size 0.762 0.762))))
  (property "Datasheet" "" (at 186.69 35.56 0) (effects (font (size 1.524 1.524)))) (pin "1") (pin "2"))

 (symbol (lib_id "fpv_sender-rescue:GND") (at 186.69 40.64 0) (unit 1) (in_bom yes) (on_board yes) (dnp no)
  (property "Reference" "#PWR013" (at 186.69 40.64 0) (effects (font (size 0.762 0.762)) hide))
  (property "Value" "GND" (at 186.69 42.418 0) (effects (font (size 0.762 0.762)) hide))
  (property "Footprint" "" (at 186.69 40.64 0) (effects (font (size 1.524 1.524))))
  (property "Datasheet" "" (at 186.69 40.64 0) (effects (font (size 1.524 1.524)))) (pin "1"))

 (symbol (lib_id "fpv_sender-rescue:C") (at 143.51 35.56 0) (unit 1) (in_bom yes) (on_board yes) (dnp no)
  (property "Reference" "C2" (at 143.51 33.02 0) (effects (font (size 1.016 1.016)) (justify left)))
  (property "Value" "100uF" (at 143.6624 37.719 0) (effects (font (size 1.016 1.016)) (justify left)))
  (property "Footprint" "" (at 144.4752 39.37 0) (effects (font (size 0.762 0.762))))
  (property "Datasheet" "" (at 143.51 35.56 0) (effects (font (size 1.524 1.524)))) (pin "1") (pin "2"))

 (symbol (lib_id "fpv_sender-rescue:C") (at 138.43 35.56 0) (unit 1) (in_bom yes) (on_board yes) (dnp no)
  (property "Reference" "C1" (at 138.43 33.02 0) (effects (font (size 1.016 1.016)) (justify left)))
  (property "Value" "100uF" (at 138.5824 37.719 0) (effects (font (size 1.016 1.016)) (justify left)))
  (property "Footprint" "" (at 139.3952 39.37 0) (effects (font (size 0.762 0.762))))
  (property "Datasheet" "" (at 138.43 35.56 0) (effects (font (size 1.524 1.524)))) (pin "1") (pin "2"))

 (symbol (lib_id "fpv_sender-rescue:TVS") (at 193.04 35.56 270) (unit 1) (in_bom yes) (on_board yes) (dnp no)
  (property "Reference" "D2" (at 195.58 35.56 0) (effects (font (size 1.524 1.524))))
  (property "Value" "TVS" (at 190.5 35.56 0) (effects (font (size 1.524 1.524))))
  (property "Footprint" "" (at 193.04 35.56 0) (effects (font (size 1.524 1.524))))
  (property "Datasheet" "" (at 193.04 35.56 0) (effects (font (size 1.524 1.524)))) (pin "1") (pin "2"))

 (symbol (lib_id "fpv_sender-rescue:GND") (at 193.04 40.64 0) (unit 1) (in_bom yes) (on_board yes) (dnp no)
  (property "Reference" "#PWR014" (at 193.04 40.64 0) (effects (font (size 0.762 0.762)) hide))
  (property "Value" "GND" (at 193.04 42.418 0) (effects (font (size 0.762 0.762)) hide))
  (property "Footprint" "" (at 193.04 40.64 0) (effects (font (size 1.524 1.524))))
  (property "Datasheet" "" (at 193.04 40.64 0) (effects (font (size 1.524 1.524)))) (pin "1"))

 (symbol (lib_id "fpv_sender-rescue:PWR_FLAG") (at 138.43 40.64 90) (unit 1) (in_bom yes) (on_board yes) (dnp no)
  (property "Reference" "#FLG015" (at 136.017 40.64 0) (effects (font (size 0.762 0.762)) hide))
  (property "Value" "PWR_FLAG" (at 133.858 40.64 0) (effects (font (size 0.762 0.762))))
  (property "Footprint" "" (at 138.43 40.64 0) (effects (font (size 1.524 1.524))))
  (property "Datasheet" "" (at 138.43 40.64 0) (effects (font (size 1.524 1.524)))) (pin "1"))

 (symbol (lib_id "fpv_sender-rescue:CONN_2") (at 214.63 33.02 0) (unit 1) (in_bom yes) (on_board yes) (dnp no)
  (property "Reference" "P5" (at 213.36 33.02 90) (effects (font (size 1.016 1.016))))
  (property "Value" "CONN_2" (at 215.9 33.02 90) (effects (font (size 1.016 1.016))))
  (property "Footprint" "" (at 214.63 33.02 0) (effects (font (size 1.524 1.524))))
  (property "Datasheet" "" (at 214.63 33.02 0) (effects (font (size 1.524 1.524)))) (pin "1") (pin "2"))

 (symbol (lib_id "fpv_sender-rescue:CODING_SWITCH") (at 49.53 57.15 0) (unit 1) (in_bom yes) (on_board yes) (dnp no)
  (property "Reference" "SW1" (at 52.07 48.26 0) (effects (font (size 1.524 1.524))))
  (property "Value" "CODING_SWITCH" (at 49.53 66.0146 0) (effects (font (size 1.524 1.524))))
  (property "Footprint" "" (at 49.53 57.15 0) (effects (font (size 1.524 1.524))))
  (property "Datasheet" "" (at 49.53 57.15 0) (effects (font (size 1.524 1.524)))) (pin "1") (pin "2") (pin "3") (pin "4") (pin "5"))

 (symbol (lib_id "fpv_sender-rescue:CONN_3") (at 69.85 50.8 180) (unit 1) (in_bom yes) (on_board yes) (dnp no)
  (property "Reference" "K1" (at 71.12 50.8 90) (effects (font (size 1.27 1.27))))
  (property "Value" "CONN_3" (at 68.58 50.8 90) (effects (font (size 1.016 1.016))))
  (property "Footprint" "" (at 69.85 50.8 0) (effects (font (size 1.524 1.524))))
  (property "Datasheet" "" (at 69.85 50.8 0) (effects (font (size 1.524 1.524)))) (pin "1") (pin "2") (pin "3"))

 (sheet_instances (path "" (page "1"))))
